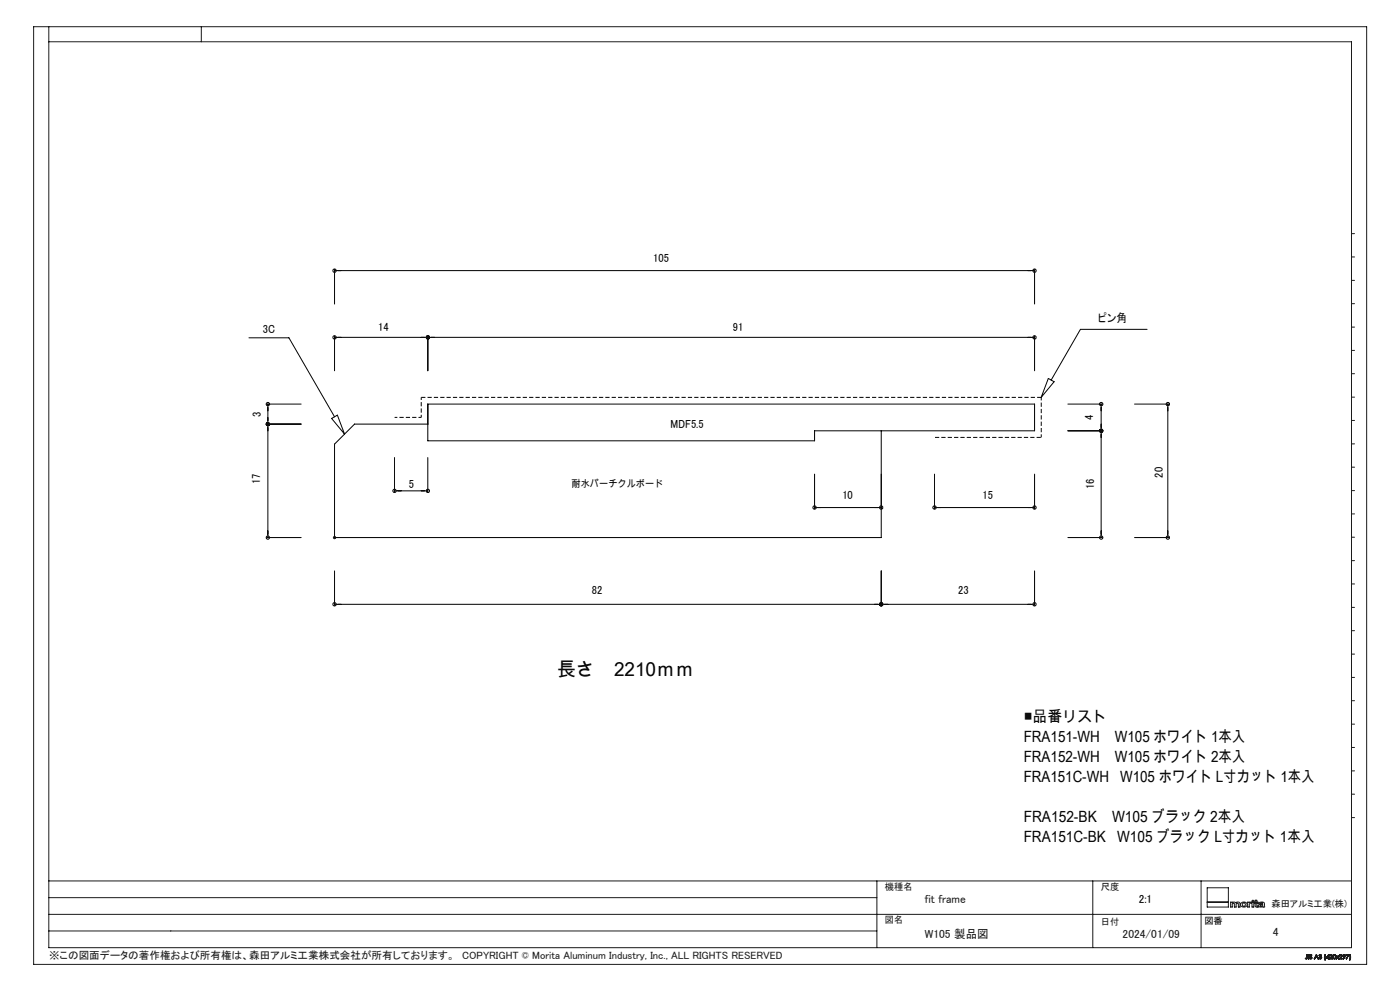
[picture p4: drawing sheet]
<svg xmlns="http://www.w3.org/2000/svg" width="420mm" height="297mm" viewBox="0 0 420 297" stroke-linecap="round" stroke-linejoin="round" font-family="sans-serif">
<g fill="none" stroke="#000" stroke-width=".3">
<path d="M100.4 80.7v10.4M100.4 81.1h210M310.4 80.7v10.4M344.1 98.7h-20l-8.8 15.2M74.7 101.2h12l13.7 23.7M100.4 100.7v10.4M100.4 101.1h210M128.3 100.7v10.4M310.4 100.7v10.4M314.5 113.4l1.7 1-3.9 4.7zM80 127.1h10.3M80 121.1h10.3"/>
<path d="M80.4 121.1v40M99.5 125.4l1.7-1 2.2 5.7zM118.4 137.1v10.4M128.3 121.1h182.1v8h-66v3h-116.1zM128.3 137.1v10.4M128.3 127.1h-21.9l-6 6v28h164v-32M320.4 121.1h10.3M320.4 129.1h10.3M330.3 121.1v40M340.4 121.1h10.3M350.3 121.1v40M118.4 147.1h9.9"/>
<path d="M244.4 142.1v10.4M244.4 152.1h20M280.4 152.1h30M280.4 142.1v10.4M310.4 142.1v10.4M80 161.1h10.3M100.4 171.1v10.4M264.4 171.1v10.4M310.4 171.1v10.4M320.4 161.1h10.3M340.4 161.1h10.3M100.4 181.1h210"/>
<circle cx="100.4" cy="81.1" r=".5"/>
<circle cx="310.4" cy="81.1" r=".51"/>
<circle cx="100.4" cy="101.1" r=".49"/>
<circle cx="128.4" cy="101.1" r=".5"/>
<circle cx="310.3" cy="101.1" r=".5"/>
<circle cx="80.4" cy="121.1" r=".49"/>
<circle cx="80.4" cy="127.1" r=".49"/>
<circle cx="330.4" cy="121.1" r=".5"/>
<circle cx="330.4" cy="129.1" r=".5"/>
<circle cx="350.4" cy="121.1" r=".5"/>
<circle cx="118.4" cy="147.1" r=".49"/>
<circle cx="128.4" cy="147.1" r=".5"/>
<circle cx="244.4" cy="152.1" r=".49"/>
<circle cx="264.3" cy="152.1" r=".5"/>
<circle cx="280.4" cy="152.1" r=".49"/>
<circle cx="310.3" cy="152.1" r=".5"/>
<circle cx="80.4" cy="161.1" r=".49"/>
<circle cx="330.4" cy="161.1" r=".5"/>
<circle cx="350.4" cy="161.1" r=".5"/>
<circle cx="100.4" cy="181.1" r=".49"/>
<circle cx="264.3" cy="181.1" r=".5"/>
<circle cx="310.3" cy="181.1" r=".5"/>
</g>
<g fill="none" stroke="#191924" stroke-width=".3">
<path d="M10.1 8h399.9v281h-399.9zM14.6 8v276h390.8v-271.5h-390.8M60.4 8v4.5M405.4 70h1M405.4 77h1M405.4 84h1M405.4 91h1M405.4 98h1M405.4 105h1M405.4 112h1M405.4 119h1M405.4 126h1"/>
<path d="M405.4 133h1M405.4 140h1M405.4 147h1M405.4 154h1M99.9 161.1h1M100 160.8l.7 .7M100.4 160.6v1M100.7 160.8l-.7 .7M405.4 161h1M405.4 168h1M405.4 175h1M405.4 182h1"/>
<path d="M405.4 189h1M405.4 196h1M405.4 203h1M405.4 210h1M405.4 217h1M405.4 224h1M405.4 231h1M405.4 238h1M405.4 245h1M14.6 279h248.5M14.6 274h390.8M14.6 269h248.5"/>
<path d="M14.6 264h390.8M263.1 264v20M327.8 264v20M360.3 264v20M362.2 270.4h6.3M362.2 266.1h6.3v5.7h-6.3zM369.2 270.4h.5v.1l.5-.2 .5 .3a.75 .75 0 0 1 1.3 .2v1h-.5v-.9a.34 .34 0 0 0-.4-.3 .34 .34 0 0 0-.3 .4v.8h-.5v-.9a.32 .32 0 0 0-.3-.3 .32 .32 0 0 0-.3 .4v.8h-.5zM372.4 270.6a.94 .94 0 0 1 1.2-.2 .94 .94 0 0 1 .3 1.2 .94 .94 0 0 1-1.2 .3 .94 .94 0 0 1-.3-1.3zM374.3 270.4h.5v.1l.7-.2v.3l-.7 .3v.9h-.5zM375.6 270.4h.5v1.4h-.5zM376.6 269.8h.4v.6h.4v.2h-.4v.9l.4 .1v.3l-.8-.2v-1.1h-.3v-.2h.3zM377.7 270.6a1 1 0 0 1 1.6 .3l.1 .9-.6-.1a.69 .69 0 0 1-.8 .2 .69 .69 0 0 1-.4-.7l1.2-.4-.4-.2-.8 .2z"/>
<path d="M378 271.3l.8-.2a.44 .44 0 0 1-.3 .5 .44 .44 0 0 1-.5-.2zM391.7 287.2l-.1 .1M392.1 286.9l-.2 .4-.2-.1M392.1 286.9l-.1 .4-.3-.1M392.1 286.9v-.8l.1 .8M392.2 286.9v.4h-.6M392.2 286.9l-.2 .5-.4-.1M392.5 286.1l.2 1.3zM392.9 287.1h-.1M393.5 286.4l-.4-.1 .5 .9-.4 .2-.4-.3M393.5 286.4l-.4-.2 .1 .4a.41 .41 0 0 1 .3 .6 .41 .41 0 0 1-.7-.1M393.6 286.3l-.5-.2-.2 .2 .6 .8-.4 .2-.2-.2"/>
<path d="M393.6 286.3l-.6-.1-.1 .3 .6 .6-.3 .2-.3-.2M393.6 286.3l-.1 .1M394.9 286.1l.6 1.3-.3-.5h-.6l-.3 .5zM394.9 286.4l.2 .4h-.4zM395.6 287h.2M395.7 286.4l.5-.3 .3 .8-.4 .5-.4-.1-.1-.3M395.7 286.4l.3-.3a.32 .32 0 0 1 .4 .1 .32 .32 0 0 1-.1 .5 .42 .42 0 0 1 0 .7 .42 .42 0 0 1-.7-.4M395.7 286.4h.1M395.8 286.4l.3-.2 .2 .1-.3 .3M395.8 286.4l.2-.2 .3 .1-.3 .3M396 286.7l.3 .1v.4l-.3 .1-.2-.3M396 286.7h.1a.3 .3 0 0 1 .3 .4 .3 .3 0 0 1-.3 .2 .3 .3 0 0 1-.3-.3"/>
<path d="M396 286.6v.1M397.5 287.7h.1M397.5 286.1l-.2 .7 .2 .9M397.5 286.1l-.2 .6 .2 1M397.5 286.1h.2M397.7 286.1l-.2 .6 .1 1M398.5 286.4v.5h-.4zM398.6 286.1h.1M398.6 286.1l.1 1-.2 .3v-.3h-.7zM398.9 286.5l.2-.4 .5 .1 .1 .3-.2 .4M398.9 286.5a.42 .42 0 0 1 .6-.3 .42 .42 0 0 1 0 .7M398.9 286.5h.1"/>
<path d="M399 286.5l.2-.3h.3l.1 .3-.3 .3M399 286.5a.3 .3 0 0 1 .4-.3 .3 .3 0 0 1 .1 .5l-.2 .1M399.3 286.8l-.4 .6h.8l-.6-.1 .4-.4M400 286.2h.6v1.1a.61 .61 0 0 1-.8-.3 .61 .61 0 0 1 .2-.8zM401.8 286.5l.2-.4 .5 .1 .1 .3-.2 .4M401.8 286.5a.43 .43 0 0 1 .6-.4 .43 .43 0 0 1 0 .8M401.8 286.5h.1M401.9 286.5l.2-.3h.3l.1 .3-.3 .3M401.9 286.5a.29 .29 0 0 1 .4-.3 .29 .29 0 0 1 .1 .5l-.2 .1M402.2 286.8l-.5 .6M402.4 286.9l-.4 .4 .6 .1h-1.1l-.3-.4-.4 .4 .4-.5-.4-.4 .4 .3 .5-.3-.4 .4 .4 .5M403 286.3h.4v.4h-.4z"/>
<path d="M403.3 286.8l-.5-.3 .4-.4 .4 .2-.1 .5M403.3 286.8a.39 .39 0 0 1-.4-.5 .39 .39 0 0 1 .6-.2 .39 .39 0 0 1 0 .6v.1M403.3 286.8l-.3 .6 .5-.6M403.9 286.1h.8l-.7 1.3 .5-1.2zM404.8 287.7h.2M404.9 286.1l.1 1-.2 .6M404.9 286.1h.1M405 286.1l.2 1.1-.2 .5M405 286.1l.2 1-.2 .6"/>
<circle cx="373.2" cy="271.1" r=".5"/>
<circle cx="375.9" cy="270" r=".24"/>
<circle cx="400.3" cy="286.8" r=".46"/>
</g>
<path d="M126.4 119.1v6" fill="none" stroke="#000" stroke-width=".3" stroke-dasharray="1.3 .6" stroke-dashoffset=".5" stroke-linecap="butt"/>
<path d="M312.4 119.1v12" fill="none" stroke="#000" stroke-width=".3" stroke-dasharray="1.3 .6" stroke-dashoffset=".3" stroke-linecap="butt"/>
<path d="M126.4 119.1h186" fill="none" stroke="#000" stroke-width=".3" stroke-dasharray="1.3 .6" stroke-linecap="butt"/>
<path d="M126.4 125.1h-8" fill="none" stroke="#000" stroke-width=".3" stroke-dasharray="1.3 .6" stroke-dashoffset=".4" stroke-linecap="butt"/>
<path d="M312.4 131.1h-32" fill="none" stroke="#000" stroke-width=".3" stroke-dasharray="1.3 .6" stroke-dashoffset="-.1" stroke-linecap="butt"/>
<text font-size="5.8" x="167.2" y="202.5">長さ　2210ｍｍ</text>
<g font-size="4.7">
<text x="307.1" y="216.4">■品番リスト</text>
<text x="307.1" y="222.4">FRA151-WH</text>
<text x="334.4" y="222.4">W105 ホワイト 1本入</text>
<text x="307.1" y="228.4">FRA152-WH</text>
<text x="334.4" y="228.4">W105 ホワイト 2本入</text>
<text x="307.1" y="234.4">FRA151C-WH</text>
<text x="336" y="234.4">W105 ホワイト L寸カット 1本入</text>
<text x="307.1" y="246.4">FRA152-BK</text>
<text x="333.6" y="246.4">W105 ブラック 2本入</text>
<text x="307.1" y="252.4">FRA151C-BK</text>
<text x="335.1" y="252.4">W105 ブラック L寸カット 1本入</text>
</g>
<g font-size="3.5">
<text x="196" y="78.4">105</text>
<text x="78.9" y="99.7">3C</text>
<text x="113.4" y="99.1">14</text>
<text x="219.9" y="99.1">91</text>
<text x="329.5" y="96.4">ピン角</text>
<text x="78.3" y="124.9" transform="rotate(-90 78.3 124.9)">3</text>
<text x="328" y="125.8" transform="rotate(-90 328 125.8)">4</text>
<text x="201.2" y="128.1">MDF5.5</text>
<text x="348.9" y="143.2" transform="rotate(-90 348.9 143.2)">20</text>
<text x="78.1" y="145.2" transform="rotate(-90 78.1 145.2)">17</text>
<text x="122.7" y="146.1">5</text>
<text x="252.7" y="149.6">10</text>
<text x="294.7" y="149.6">15</text>
<text x="328.2" y="146.6" transform="rotate(-90 328.2 146.6)">16</text>
<text x="177.6" y="178.1">82</text>
<text x="287.4" y="178.1">23</text>
<text x="341.6" y="270.7">2:1</text>
</g>
<g font-size="3.5" fill="#191924">
<text x="277.5" y="270.7">fit frame</text>
<text x="277.5" y="281.3">W105 製品図</text>
<text x="336.8" y="281.3">2024/01/09</text>
<text x="381.8" y="280.7">4</text>
</g>
<text font-size="3.2" fill="#191924" x="14.7" y="287.5">※この図面データの著作権および所有権は、森田アルミ工業株式会社が所有しております。　COPYRIGHT © Morita Aluminum Industry, Inc., ALL RIGHTS RESERVED</text>
<text font-size="2.9" x="171.5" y="145.9">耐水パーチクルボード</text>
<g font-size="2.8" fill="#191924">
<text x="265.5" y="266.8">機種名</text>
<text x="330.3" y="266.6">尺度</text>
<text x="381.4" y="271.7">森田アルミ工業(株)</text>
<text x="265.5" y="276.8">図名</text>
<text x="330.3" y="277.3">日付</text>
</g>
<text font-size="2.8" x="361.3" y="276.9">図番</text>
</svg>
